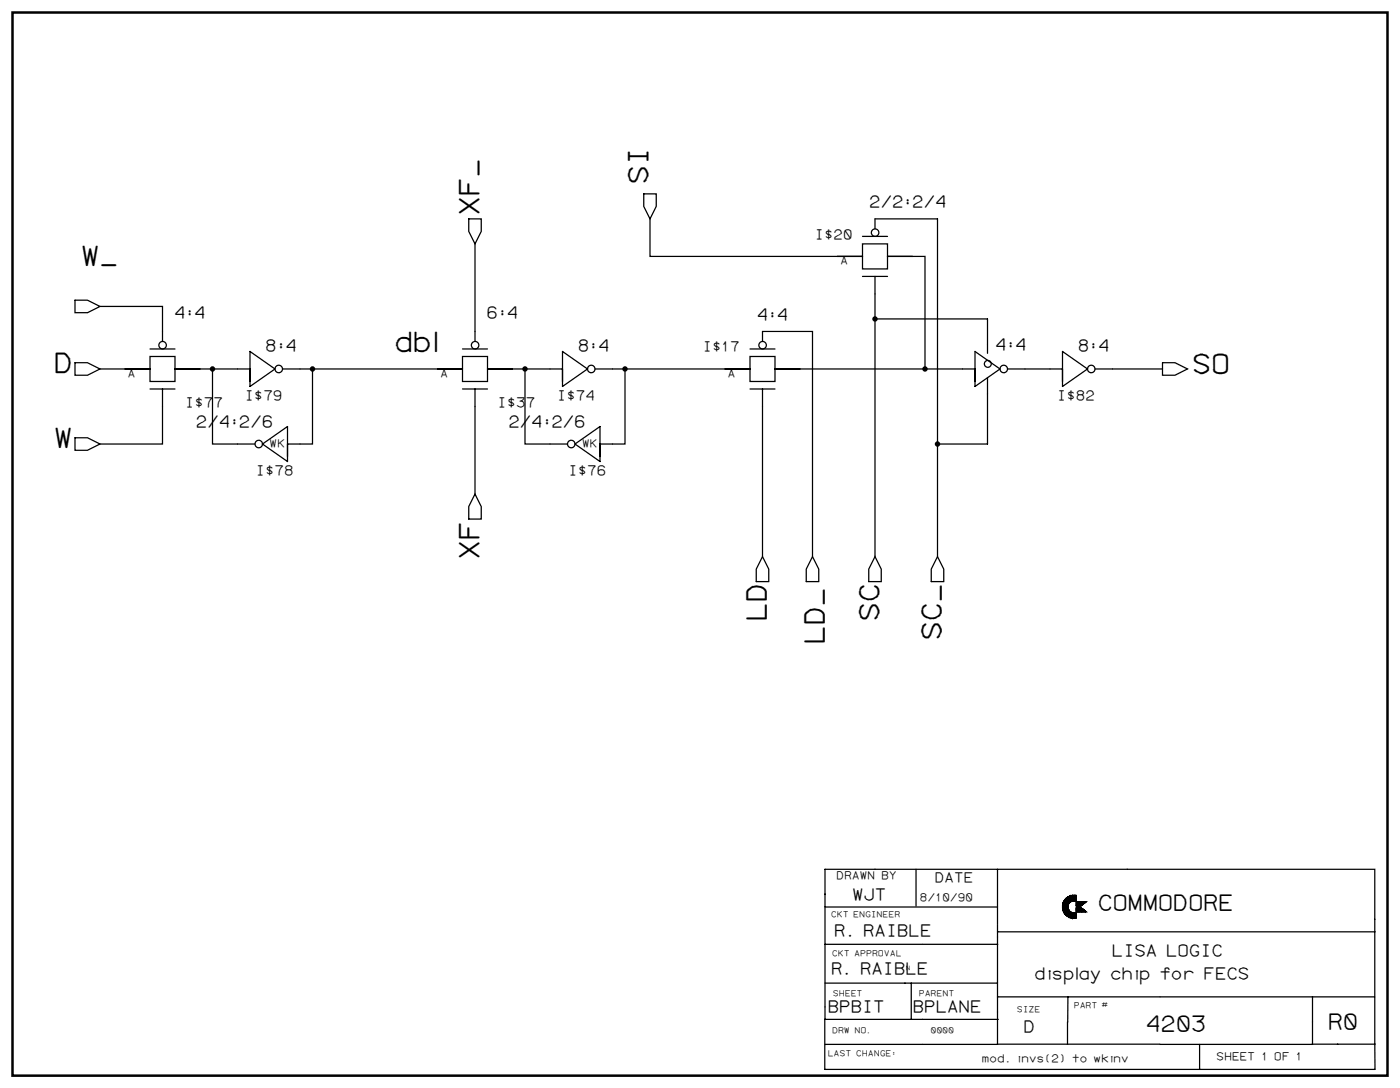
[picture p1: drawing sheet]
<svg xmlns="http://www.w3.org/2000/svg" width="1189mm" height="923mm" viewBox="0 0 1189 923" stroke-linecap="round" stroke-linejoin="round" font-family="sans-serif">
<path d="M11 11h1167v902h-1167z" fill="#fff" stroke="#fff" stroke-width=".85" stroke-linecap="butt"/>
<path d="M11 11h1167v902h-1167z" fill="none" stroke="#000" stroke-width="2.1"/>
<g fill="none" stroke="#000" stroke-width="1.1">
<path d="M547 165h10v10l-5 11-5-11zM398 186h11v10l-6 11-5-11zM552 186v32h180M743 194v-8h53v286M403 207v83M732 218v10h21v-10M732 218v-11h21v11M732 201h21M753 218h32v95h43M732 235h21M743 235v237M64 255h10l11 5-11 5h-10z"/>
<path d="M85 260h53v30M743 271h95v29M127 296h22M212 298l21 15-21 15zM393 296h21M478 298l21 15-21 15zM637 296h21M647 290v-9h43v191M828 298l21 15-21 15zM902 298l21 15-21 15zM64 308h10l11 5-11 5h-10zM85 313h42"/>
<path d="M127 313v11h22v-11M127 313v-11h22v11M149 313h63M180 313v64h36M240 313h153M265 313v64h-21M393 313v11h21v-11M393 313v-11h21v11M414 313h64M446 313v64h36M505 313h132M531 313v64h-22"/>
<path d="M637 313v11h21v-11M637 313v-11h21v11M658 313h127M838 306a2.9 2.9 0 0 0-2 4 2.9 2.9 0 0 0 5 0 2.9 2.9 0 0 0-2-4M855 313h47M930 313h57M987 308h10l11 5-11 5h-10zM127 330h22M138 330v47h-53M393 330h21M403 330v89M637 330h21"/>
<path d="M647 330v142M838 320v57h-42M64 371h10l11 6-11 5h-10zM223 377l21-15v30zM488 377l21-15v30zM403 419l6 11v10h-11v-10zM647 472l6 11v11h-11v-11zM690 472l5 11v11h-11v-11zM743 472l5 11v11h-10v-11zM796 472l5 11v11h-10v-11zM778 738v31M847 738v46"/>
<path d="M957 738h210v169M957 738h-257v127h148M913 760v4l1-4v5l-1-1 1-4h-1v4v-4v4l-1-4h1v4l-1-4v4l-3-1h3l-3 2 1-5 1 4 1-4v4l1-4-1 4v-4v4v-4v4l-1-4v4v-4l-1 4v-4v5v-5v5v-5l-1 5v-5v5v-5l-1 6 1-1M913 760v4v-4v4l-1-4v4l-1-4v4l-1-4v4v-4v5v-5h-1v5v-5l-1 6v-5v5l2-2 4 1M914 760a10 10 0 0 0-12 9 10 10 0 0 0 12 10v-5a5 5 0 0 1-7-5 5 5 0 0 1 7-4M914 760h-4l-3 1v6l1-1-1 1v-6v8l-1-7v16M914 760v5M700 770h147M902 769h5v9v-6l1 6h-1h1v-5l-1-2 1 2v5v1v-6l2 2h3v4h-3h-1v-5v5M902 767v5l1 2v-9v9l1 1v-11v11v1v-1v-12l-1 6 1-5-1 1 1 10-1-10v9v-8v7v-7v6l-1-5h1v6M904 769v7v-13v6l1-7-1 1 1 13h-1l1-13v14M905 769l1-7v15"/>
<path d="M905 762v14M906 762v1v1v-2v2M906 762v15v-15l-1 15 1-15v15v-15v15l1-8-1 8 1-5v6v-7v7v-6v6l1-5v5v-4l1 5v-5v5l1-5v5v-4l1 4v-4l1 4v-4l1 4v-4l1 4v-5l-1 5v-4v4l-1-4v4v-4l-1 4-1-4v4v-4v-1l-1 5v-5M907 761l-1 1v15v-15v15v-15l-1 1v13l1 1-2-1v-13h1h-1v12v-6M907 772l1 6v-5v6l1-5v5v-5l1 5v-4v4l1-4v4l1-4v4l1-4v4M907 761l-3 2 1 1-1 1 1-2v1h-1v1h-1l1 1h-1l1 2-1 1h1l-1-1 1-1-1 2h1h-1h1h-1l1-1h-1l1 3v-1v2l-1-3 1 1-1 1v2l3 4-1-3h-1l2 2v-2l1 3-1-3v3l-2-4M908 761l-1 6M908 765v-4v5l-1-5 1 5-1-5v6v-6v7v-1l-1-1v3l1-8-1 8M908 765v-4v5M909 765l-1-4v5M909 765v-5l-1 5M910 764v1"/>
<path d="M910 777h4M914 765h8l-4 4h-4zM914 770h4l4 4h-8zM914 773h7M914 765v4M914 770v4M914 770v4l1-4v4v-4l1 4v-4v4M915 765v4M916 765v4M917 765v4M917 770v4M917 770v4l1-4v4v-3l1 3v-3v1v2"/>
<path d="M918 765v4l3-3h-7M918 771h-4h5l-5 1h6h-6l7 1h-7h7M918 765v3h-4M918 765v3h-4v1M919 765v3M919 765v3h-5M919 765v2h-5M920 774v-2v2M920 765v2h-6M920 765v1M921 773v1v-1l1 1-3-2 2 1-1-1v2M921 765v1h-7"/>
<path d="M921 765h1l-1 1M847 785v101M847 791h320M700 801h147M700 834h147M774 834v31M847 846h320M907 846l-1 21M1114 846v40h-129M700 865v42M906 867v19M700 886h147"/>
<path d="M847 886h138M1018 886v21M1114 886h53M700 907h467"/>
<circle cx="743" cy="197" r="3"/>
<circle cx="138" cy="293" r="3"/>
<circle cx="403" cy="293" r="3"/>
<circle cx="647" cy="293" r="3"/>
<circle cx="237" cy="313" r="3"/>
<circle cx="502" cy="313" r="3"/>
<circle cx="852" cy="313" r="3"/>
<circle cx="926" cy="313" r="3"/>
<circle cx="220" cy="377" r="3"/>
<circle cx="485" cy="377" r="3"/>
</g>
<g fill="#000" stroke="#000" stroke-width="1.1">
<circle cx="743" cy="271" r="1.8"/>
<circle cx="180" cy="313" r="1.8"/>
<circle cx="265" cy="313" r="1.8"/>
<circle cx="446" cy="313" r="1.8"/>
<circle cx="531" cy="313" r="1.8"/>
<circle cx="785" cy="313" r="1.8"/>
<circle cx="796" cy="377" r="1.8"/>
</g>
<g font-size="23.6">
<text x="550" y="157" transform="rotate(-90 550 157)">SI</text>
<text x="406" y="183" transform="rotate(-90 406 183)">XF_</text>
<text x="68" y="225">W_</text>
<text x="334" y="298">dbl</text>
<text x="45" y="316">D</text>
<text x="1012" y="316">SO</text>
<text x="45" y="380">W</text>
<text x="406" y="475" transform="rotate(-90 406 475)">XF</text>
<text x="650" y="528" transform="rotate(-90 650 528)">LD</text>
<text x="746" y="528" transform="rotate(-90 746 528)">SC</text>
<text x="799" y="544" transform="rotate(-90 799 544)">SC_</text>
<text x="699" y="547" transform="rotate(-90 699 547)">LD_</text>
</g>
<g font-size="18.9">
<text x="931" y="772">COMMODORE</text>
<text x="972" y="875">4203</text>
<text x="1127" y="873">R0</text>
</g>
<g font-size="14.2">
<text x="738" y="176">2/2:2/4</text>
<text x="148" y="270">4:4</text>
<text x="413" y="270">6:4</text>
<text x="642" y="271">4:4</text>
<text x="225" y="298">8:4</text>
<text x="490" y="298">8:4</text>
<text x="845" y="297">4:4</text>
<text x="915" y="298">8:4</text>
<text x="166" y="362">2/4:2/6</text>
<text x="431" y="362">2/4:2/6</text>
<text x="723" y="764">WJT</text>
<text x="708" y="794">R. RAIBLE</text>
<text x="944" y="812">LISA LOGIC</text>
<text x="705" y="827">R. RAIBLE</text>
<text x="878" y="831">display chip for FECS</text>
<text x="702" y="859">BPBIT</text>
<text x="775" y="859">BPLANE</text>
<text x="869" y="875">D</text>
</g>
<g font-size="11.8">
<text x="692" y="202">I$20</text>
<text x="597" y="298">I$17</text>
<text x="207" y="339">I$79</text>
<text x="473" y="339">I$74</text>
<text x="897" y="339">I$82</text>
<text x="157" y="345">I$77</text>
<text x="422" y="345">I$37</text>
<text x="217" y="403">I$78</text>
<text x="482" y="403">I$76</text>
<text x="793" y="749">DATE</text>
</g>
<g font-size="9.4">
<text x="713" y="224">A</text>
<text x="108" y="320">A</text>
<text x="374" y="320">A</text>
<text x="618" y="320">A</text>
<text x="229" y="380">WK</text>
<text x="494" y="380">WK</text>
<text x="710" y="746">DRAWN BY</text>
<text x="781" y="765">8/10/90</text>
<text x="1033" y="899">SHEET 1 OF 1</text>
<text x="833" y="901">mod. invs(2) to wkinv</text>
</g>
<g font-size="7.1">
<text x="705" y="778">CKT ENGINEER</text>
<text x="706" y="811">CKT APPROVAL</text>
<text x="707" y="845">SHEET</text>
<text x="780" y="845">PARENT</text>
<text x="912" y="855">PART #</text>
<text x="863" y="858">SIZE</text>
<text x="706" y="876">DRW NO.</text>
<text x="790" y="876">0000</text>
<text x="703" y="896">LAST CHANGE:</text>
</g>
<text font-size="5.3" x="769" y="823">N</text>
</svg>
